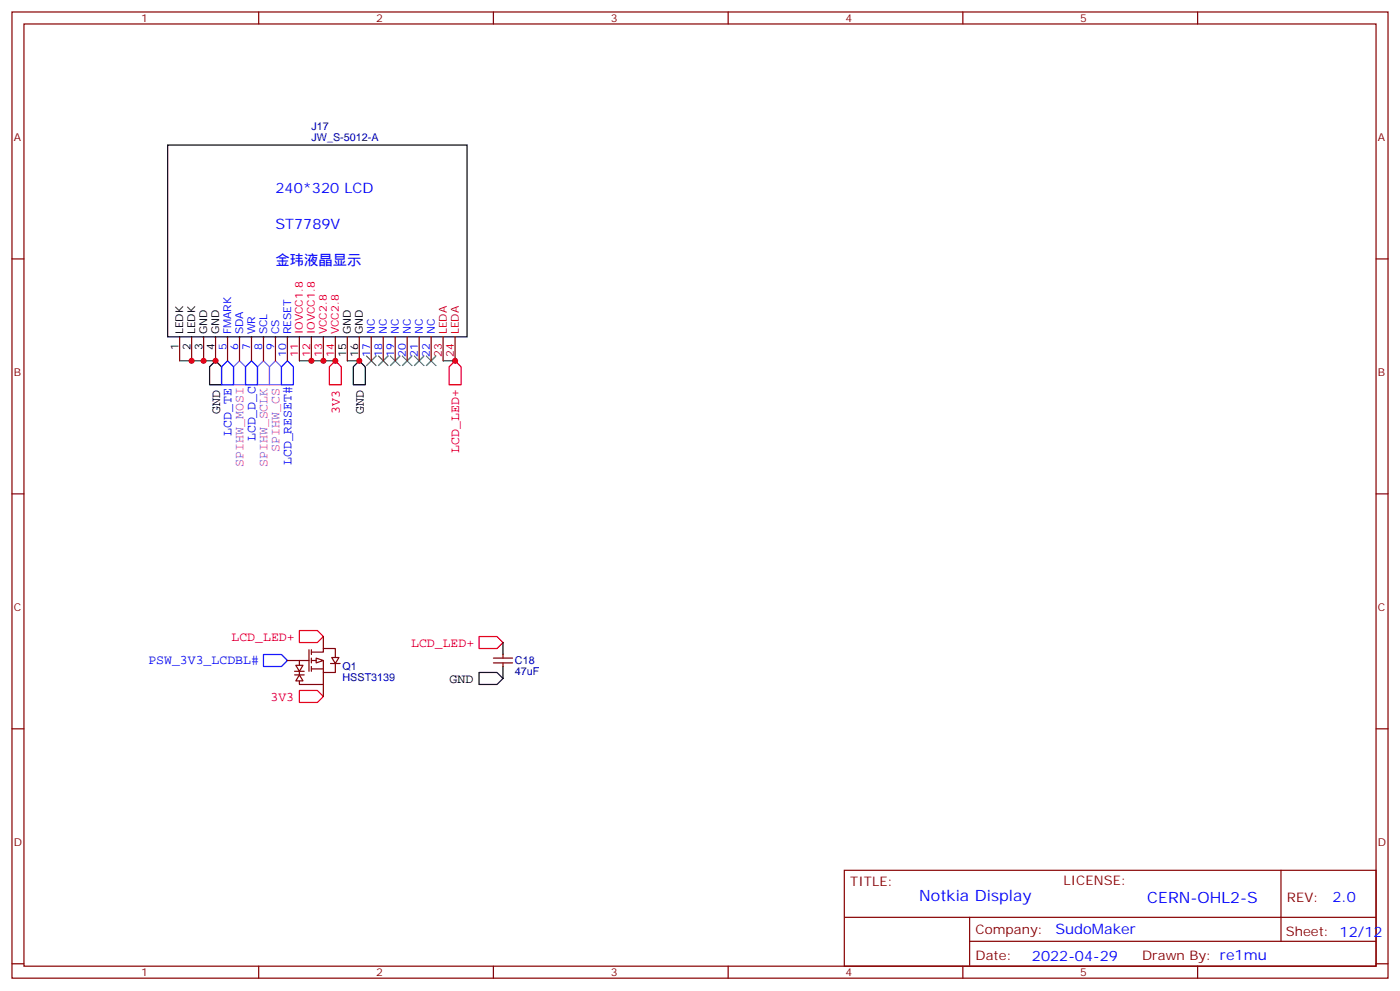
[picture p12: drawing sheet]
<svg xmlns="http://www.w3.org/2000/svg" width="412mm" height="292mm" viewBox="0 0 412 292" stroke-linecap="round" stroke-linejoin="round" font-family="sans-serif">
<g fill="none" stroke="#870000" stroke-width=".35">
<path d="M3.5 3.5h405.4v284.4h-405.4zM7.1 7.1h398.2v277.2h-398.2zM76.2 3.5v3.6M145.3 3.5v3.6M214.5 3.5v3.6M283.6 3.5v3.6M352.8 3.5v3.6M3.5 76.2h3.6M405.3 76.2h3.6M3.5 145.3h3.6M405.3 145.3h3.6M84.7 194.4h3.5"/>
<path d="M91 191.2v6.4M91.7 191.9h3.5v-1h3.6v2.4M91.7 194.4h1.4M91.7 196.8h3.5M91.7 191.2v1.4M91.7 193.7v1.4M91.7 196.1v1.5M93.1 193.7l2.1 .7-2.1 .7zM95.2 194.4v3.5h3.6v-2.5M95.2 187.3v3.6M145.3 195.1h5.7M145.3 193.7h5.7"/>
<path d="M148.2 192.6v1.1M148.2 195.1v1M3.5 214.5h3.6M95.2 201.4v3.6M405.3 214.5h3.6M248.7 256.1h156.6v28.2h-156.6zM377.3 256.1v20.9M248.7 270h156.5M285.6 277h119.6M285.6 270v14.1M3.5 283.6h3.6M76.2 284.3v3.6"/>
<path d="M145.3 284.3v3.6M214.5 284.3v3.6M283.6 284.3v3.6M352.8 284.3v3.6M405.3 283.6h3.6"/>
</g>
<path d="M98.8 106.2l1.7 1.7v5.3h-3.5v-5.3zM134.1 106.2l1.7 1.7v5.3h-3.5v-5.3zM88.2 185.6h5.3l1.7 1.7-1.7 1.8h-5.3zM141.1 187.3h5.3l1.8 1.8-1.8 1.8h-5.3zM88.2 203.2h5.3l1.7 1.8-1.7 1.7h-5.3z" fill="none" stroke="#f00" stroke-width=".35"/>
<path d="M52.9 106.2h10.6M88.2 106.2h10.6M102.3 106.2h3.5M130.5 106.2h3.6" fill="none" stroke="#008700" stroke-width=".35"/>
<path d="M107.9 104.8l2.9 2.8M110.8 104.8l-2.9 2.8M111.5 104.8l2.8 2.8M114.3 104.8l-2.8 2.8M115 104.8l2.8 2.8M117.8 104.8l-2.8 2.8M118.5 104.8l2.9 2.8M121.4 104.8l-2.9 2.8M122.1 104.8l2.8 2.8M124.9 104.8l-2.8 2.8M125.6 104.8l2.8 2.8M128.4 104.8l-2.8 2.8" fill="none" stroke="#3c3" stroke-width=".35"/>
<path d="M63.5 106.2l1.8 1.7v5.3h-3.6v-5.3zM104.1 107.9l1.7-1.7 1.8 1.7v5.3h-3.5zM141.1 197.9h5.3l1.8 1.8-1.8 1.7h-5.3zM148.2 189.1v3.5M148.2 196.1v3.6" fill="none" stroke="#000" stroke-width=".35"/>
<path d="M70.6 106.2l1.7 1.7v5.3h-3.5v-5.3zM77.6 106.2l1.8 1.7v5.3h-3.6v-5.3zM81.1 106.2l1.8 1.7v5.3h-3.5v-5.3z" fill="none" stroke="#c0f" stroke-width=".35"/>
<path d="M67 106.2l1.8 1.7v5.3h-3.5v-5.3zM74.1 106.2l1.7 1.7v5.3h-3.5v-5.3zM84.7 106.2l1.7 1.7v5.3h-3.5v-5.3zM77.6 192.6h5.3l1.8 1.8-1.8 1.7h-5.3z" fill="none" stroke="#00f" stroke-width=".35"/>
<path d="M97.7 193.5h2.1l-1 1.8z" fill="#fff" stroke="#870000" stroke-width=".35"/>
<path d="M86.8 197.6h2.8M91 194.4h-2.8v7h7v-3.5M97.4 195.3h2.8" fill="none" stroke="#870000" stroke-width=".35"/>
<path d="M87.1 195.8h2.2l-1.1 1.8z" fill="#fff" stroke="#870000" stroke-width=".35"/>
<path d="M86.8 198.6h2.8" fill="none" stroke="#870000" stroke-width=".35"/>
<path d="M88.2 198.6l1.1 1.8h-2.2z" fill="#fff" stroke="#870000" stroke-width=".35"/>
<g fill="none" stroke="#870000" stroke-width=".35">
<path d="M52.9 99.1v7.1M56.4 99.1v7.1M60 99.1v7.1M63.5 99.1v7.1M67 99.1v7.1M70.6 99.1v7.1M74.1 99.1v7.1M77.6 99.1v7.1M81.1 99.1v7.1M84.7 99.1v7.1M88.2 99.1v7.1M91.7 99.1v7.1"/>
<path d="M95.2 99.1v7.1M98.8 99.1v7.1M102.3 99.1v7.1M105.8 99.1v7.1M109.4 99.1v7.1M112.9 99.1v7.1M116.4 99.1v7.1M119.9 99.1v7.1M123.5 99.1v7.1M127 99.1v7.1M130.5 99.1v7.1M134.1 99.1v7.1"/>
</g>
<path d="M49.4 42.7h88.2v56.4h-88.2z" fill="none" stroke="#000" stroke-width=".35"/>
<g fill="#c00">
<circle cx="98.8" cy="106.2" r=".88"/>
<circle cx="91.7" cy="106.2" r=".88"/>
<circle cx="95.3" cy="106.2" r=".88"/>
<circle cx="105.8" cy="106.2" r=".88"/>
<circle cx="63.5" cy="106.2" r=".88"/>
<circle cx="56.4" cy="106.2" r=".88"/>
<circle cx="60" cy="106.2" r=".88"/>
<circle cx="134.1" cy="106.2" r=".88"/>
</g>
<g font-size="4.6" fill="#00f">
<text x="270.8" y="265.1">Notkia Display</text>
<text x="338" y="265.6">CERN-OHL2-S</text>
</g>
<g font-size="4.2" fill="#00f">
<text x="81.1" y="56.8">240*320 LCD</text>
<text x="81.1" y="67.4">ST7789V</text>
<text x="81.1" y="78">金玮液晶显示</text>
<text x="392.5" y="265.4">2.0</text>
<text x="310.9" y="274.9">SudoMaker</text>
<text x="304" y="282.7">2022-04-29</text>
</g>
<g font-size="3.9">
<text x="64.8" y="121.9" transform="rotate(-90 64.8 121.9)">GND</text>
<text x="107.2" y="121.9" transform="rotate(-90 107.2 121.9)">GND</text>
<text x="132.4" y="201">GND</text>
</g>
<g font-size="3.9" fill="#f00">
<text x="100.1" y="121.9" transform="rotate(-90 100.1 121.9)">3V3</text>
<text x="135.3" y="133.2" transform="rotate(-90 135.3 133.2)">LCD_LED+</text>
<text x="68.2" y="188.6">LCD_LED+</text>
<text x="121.1" y="190.3">LCD_LED+</text>
<text x="79.7" y="206.2">3V3</text>
</g>
<g font-size="3.9" fill="#00f">
<text x="68.2" y="128.2" transform="rotate(-90 68.2 128.2)">LCD_TE</text>
<text x="75.3" y="129.9" transform="rotate(-90 75.3 129.9)">LCD_D_C</text>
<text x="85.9" y="136.9" transform="rotate(-90 85.9 136.9)">LCD_RESET#</text>
<text x="43.7" y="195.5">PSW_3V3_LCDBL#</text>
</g>
<g font-size="3.9" fill="#c0f">
<text x="71.7" y="137.3" transform="rotate(-90 71.7 137.3)">SPIHW_MOSI</text>
<text x="78.8" y="137.4" transform="rotate(-90 78.8 137.4)">SPIHW_SCLK</text>
<text x="82.3" y="132.9" transform="rotate(-90 82.3 132.9)">SPIHW_CS</text>
</g>
<g font-size="3.9" fill="#800">
<text x="250.5" y="260.7">TITLE:</text>
<text x="379.1" y="265.4">REV:</text>
<text x="287.4" y="274.9">Company:</text>
<text x="378.7" y="275.5">Sheet: 12/12</text>
<text x="287.4" y="282.6">Date:</text>
<text x="336.4" y="282.7">Drawn By: re1mu</text>
</g>
<text font-size="3.9" fill="#900" x="313.3" y="260.4">LICENSE:</text>
<g font-size="3.2" fill="#800">
<text x="41.6" y="6.5">1</text>
<text x="110.8" y="6.5">2</text>
<text x="179.9" y="6.5">3</text>
<text x="249.1" y="6.5">4</text>
<text x="318.2" y="6.5">5</text>
<text x="4.1" y="41.6">A</text>
<text x="405.9" y="41.6">A</text>
<text x="4.1" y="110.8">B</text>
<text x="405.9" y="110.8">B</text>
<text x="4.1" y="179.9">C</text>
<text x="405.9" y="179.9">C</text>
<text x="4.1" y="249.1">D</text>
<text x="405.9" y="249.1">D</text>
<text x="41.6" y="287.3">1</text>
<text x="110.8" y="287.3">2</text>
<text x="179.9" y="287.3">3</text>
<text x="249.1" y="287.3">4</text>
<text x="318.2" y="287.3">5</text>
</g>
<g font-size="3.2" fill="#000080">
<text x="91.7" y="41.6">JW_S-5012-A</text>
<text x="91.7" y="38.3">J17</text>
<text x="100.9" y="197.3">Q1</text>
<text x="151.7" y="195.5">C18</text>
<text x="100.9" y="200.5">HSST3139</text>
<text x="151.7" y="198.7">47uF</text>
</g>
<g font-size="3.2">
<text x="54" y="98.4" transform="rotate(-90 54 98.4)">LEDK</text>
<text x="57.5" y="98.4" transform="rotate(-90 57.5 98.4)">LEDK</text>
<text x="61" y="98.4" transform="rotate(-90 61 98.4)">GND</text>
<text x="64.6" y="98.4" transform="rotate(-90 64.6 98.4)">GND</text>
<text x="103.4" y="98.4" transform="rotate(-90 103.4 98.4)">GND</text>
<text x="106.9" y="98.4" transform="rotate(-90 106.9 98.4)">GND</text>
<text x="52.6" y="102.9" transform="rotate(-90 52.6 102.9)">1</text>
<text x="56.1" y="102.9" transform="rotate(-90 56.1 102.9)">2</text>
<text x="59.6" y="102.9" transform="rotate(-90 59.6 102.9)">3</text>
<text x="63.1" y="102.9" transform="rotate(-90 63.1 102.9)">4</text>
<text x="102" y="104.9" transform="rotate(-90 102 104.9)">15</text>
<text x="105.5" y="104.9" transform="rotate(-90 105.5 104.9)">16</text>
</g>
<g font-size="3.2" fill="#00f">
<text x="68.1" y="98.4" transform="rotate(-90 68.1 98.4)">FMARK</text>
<text x="71.6" y="98.4" transform="rotate(-90 71.6 98.4)">SDA</text>
<text x="75.1" y="98.4" transform="rotate(-90 75.1 98.4)">WR</text>
<text x="78.7" y="98.4" transform="rotate(-90 78.7 98.4)">SCL</text>
<text x="82.2" y="98.4" transform="rotate(-90 82.2 98.4)">CS</text>
<text x="85.7" y="98.4" transform="rotate(-90 85.7 98.4)">RESET</text>
<text x="110.4" y="98.4" transform="rotate(-90 110.4 98.4)">NC</text>
<text x="113.9" y="98.4" transform="rotate(-90 113.9 98.4)">NC</text>
<text x="117.5" y="98.4" transform="rotate(-90 117.5 98.4)">NC</text>
<text x="121" y="98.4" transform="rotate(-90 121 98.4)">NC</text>
<text x="124.5" y="98.4" transform="rotate(-90 124.5 98.4)">NC</text>
<text x="128.1" y="98.4" transform="rotate(-90 128.1 98.4)">NC</text>
<text x="66.7" y="102.9" transform="rotate(-90 66.7 102.9)">5</text>
<text x="70.2" y="102.9" transform="rotate(-90 70.2 102.9)">6</text>
<text x="73.7" y="102.9" transform="rotate(-90 73.7 102.9)">7</text>
<text x="77.3" y="102.9" transform="rotate(-90 77.3 102.9)">8</text>
<text x="80.8" y="102.9" transform="rotate(-90 80.8 102.9)">9</text>
<text x="84.3" y="104.9" transform="rotate(-90 84.3 104.9)">10</text>
<text x="109" y="104.9" transform="rotate(-90 109 104.9)">17</text>
<text x="112.5" y="104.9" transform="rotate(-90 112.5 104.9)">18</text>
<text x="116.1" y="104.9" transform="rotate(-90 116.1 104.9)">19</text>
<text x="119.6" y="104.9" transform="rotate(-90 119.6 104.9)">20</text>
<text x="123.1" y="104.9" transform="rotate(-90 123.1 104.9)">21</text>
<text x="126.6" y="104.9" transform="rotate(-90 126.6 104.9)">22</text>
</g>
<g font-size="3.2" fill="#f00">
<text x="89.3" y="98.4" transform="rotate(-90 89.3 98.4)">IOVCC1.8</text>
<text x="92.8" y="98.4" transform="rotate(-90 92.8 98.4)">IOVCC1.8</text>
<text x="96.3" y="98.4" transform="rotate(-90 96.3 98.4)">VCC2.8</text>
<text x="99.8" y="98.4" transform="rotate(-90 99.8 98.4)">VCC2.8</text>
<text x="87.8" y="104.9" transform="rotate(-90 87.8 104.9)">11</text>
<text x="91.4" y="104.9" transform="rotate(-90 91.4 104.9)">12</text>
<text x="94.9" y="104.9" transform="rotate(-90 94.9 104.9)">13</text>
<text x="98.4" y="104.9" transform="rotate(-90 98.4 104.9)">14</text>
</g>
<g font-size="3.2" fill="#c00">
<text x="131.6" y="98.4" transform="rotate(-90 131.6 98.4)">LEDA</text>
<text x="135.1" y="98.4" transform="rotate(-90 135.1 98.4)">LEDA</text>
<text x="130.2" y="104.9" transform="rotate(-90 130.2 104.9)">23</text>
<text x="133.7" y="104.9" transform="rotate(-90 133.7 104.9)">24</text>
</g>
</svg>
